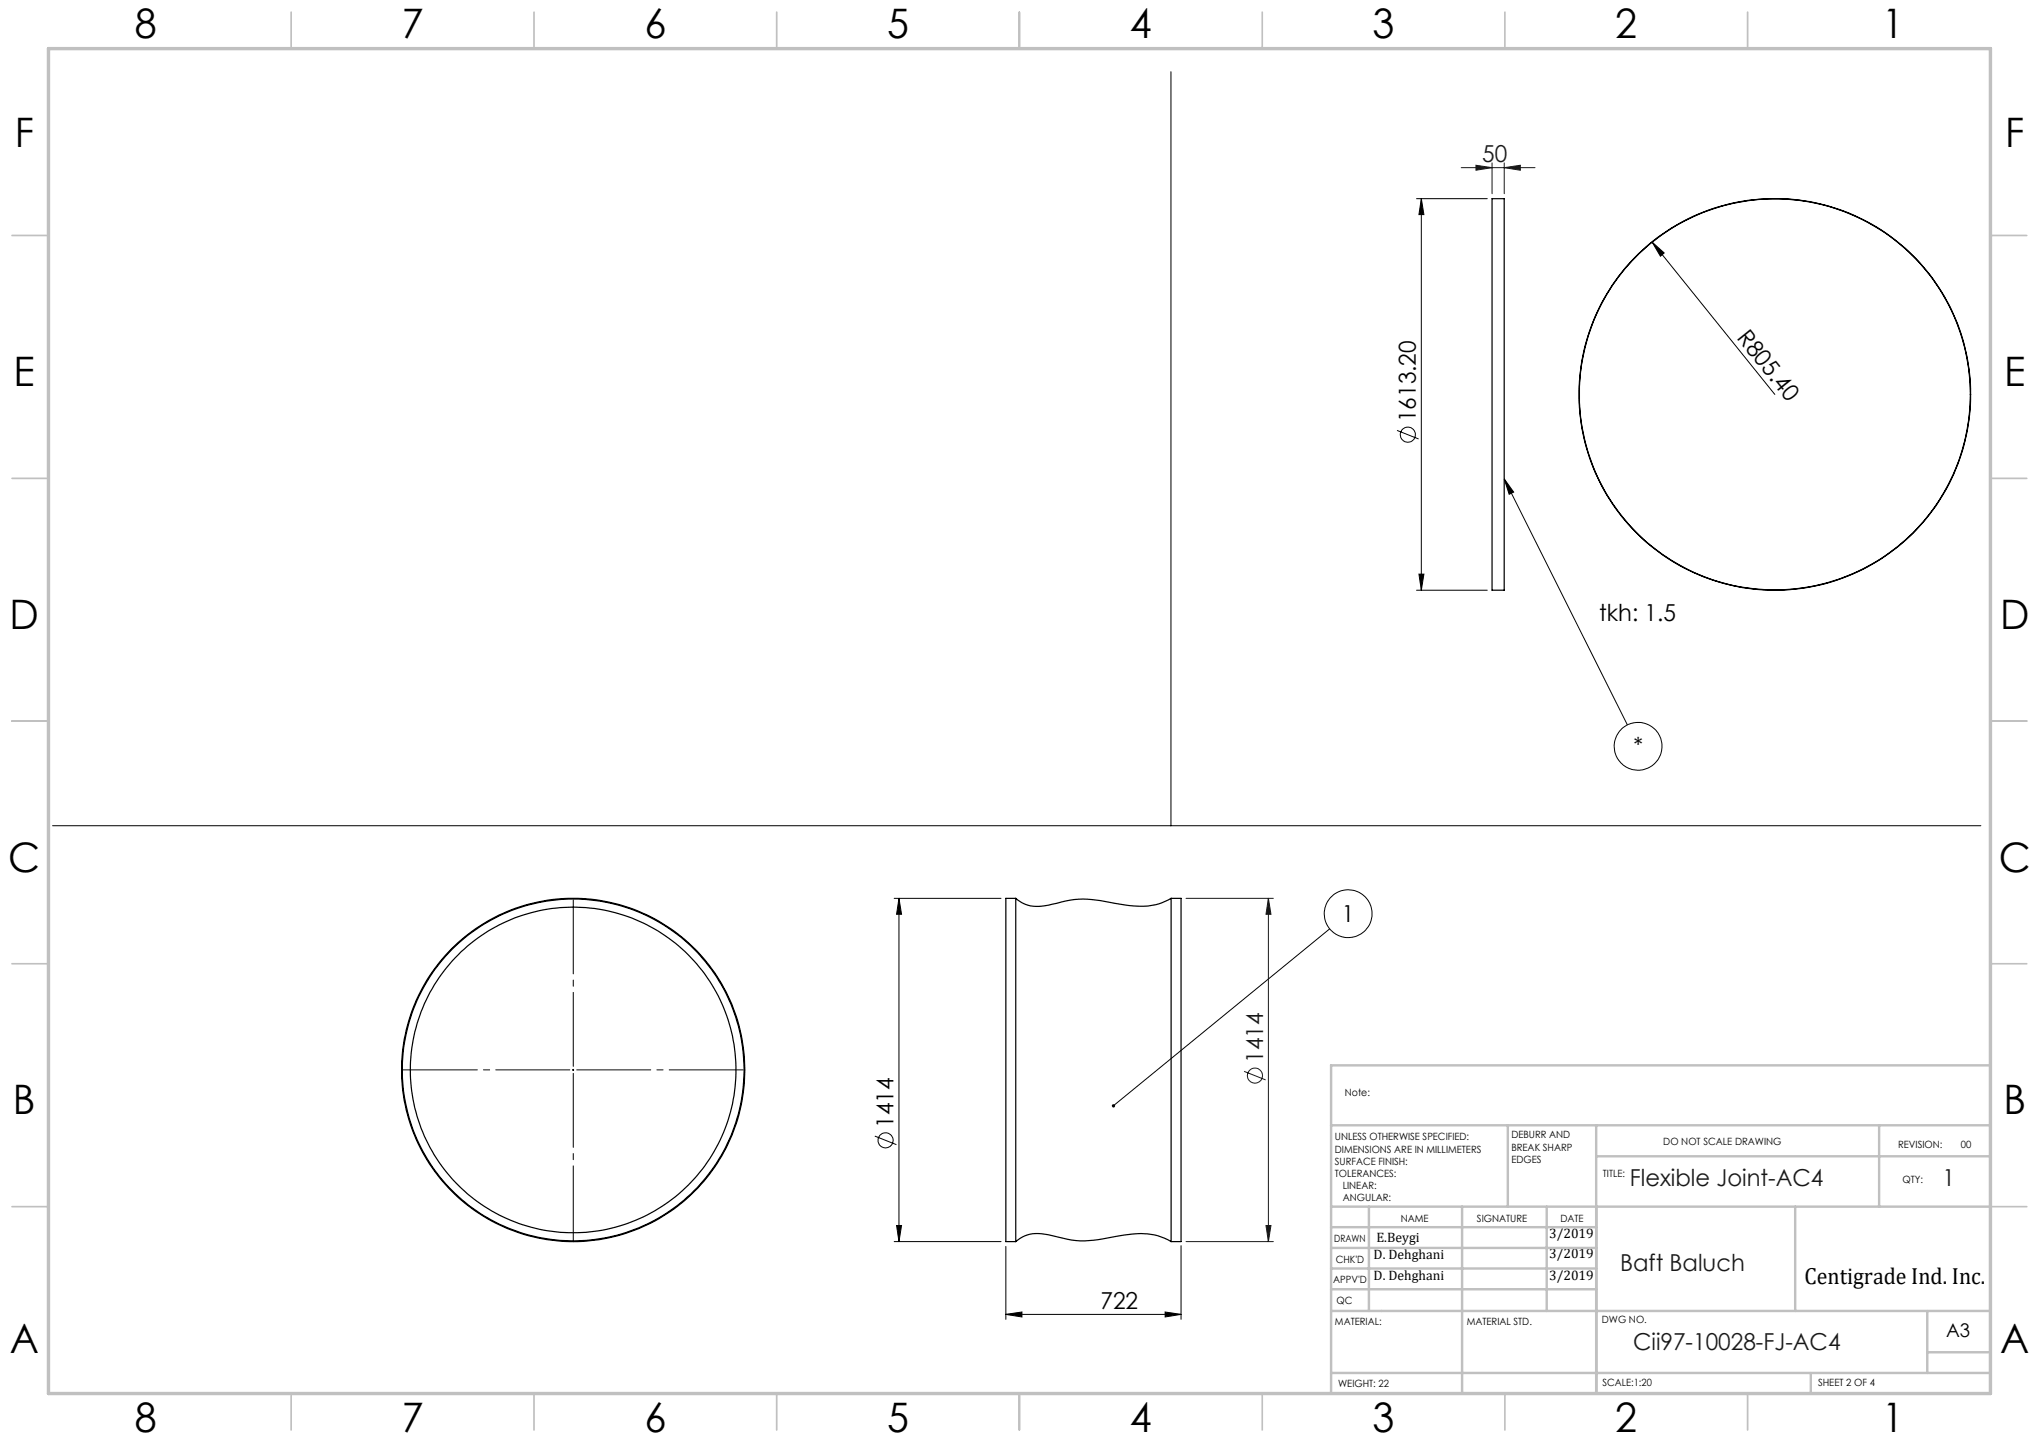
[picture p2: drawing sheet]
<svg xmlns="http://www.w3.org/2000/svg" width="420mm" height="297mm" viewBox="0 0 420 297" stroke-linecap="round" stroke-linejoin="round" font-family="sans-serif">
<g fill="none" stroke="#000" stroke-width=".21">
<path d="M241.2 14.8v155.3M291.8 40.9h14.6M292.8 40.9l.5 3.3h-1zM292.8 40.9v80.7M340.3 49.9l2.5 2.2-.8 .7zM340.3 49.9l25.3 31.3M287.8 88.6l4.4 1.8M309.8 98.6l2 2.7-.9 .5zM309.8 98.6l25.4 50.7M292.3 118.2h1l-.5 3.4zM291.8 121.6h14.6M10.8 170.1h397.2"/>
<path d="M184.2 185h22M185.2 185v70.7M185.2 185l.5 3.3h-1zM273.9 191.3l-44.6 36.4M117.9 220.4h.3M118.1 220.2v.3M180.2 234l4.4 1.8M184.2 255.7h22M184.7 252.4h1l-.5 3.3zM207.2 256.7v15M243.3 256.6v15.1M207.2 270.7l3.3-.5v1z"/>
<path d="M207.2 270.7h36.1M240 270.2l3.3 .5-3.3 .5z"/>
<circle cx="290" cy="89.5" r="1.56"/>
<circle cx="337.4" cy="153.7" r="4.9"/>
<circle cx="277.7" cy="188.2" r="4.9"/>
<circle cx="182.4" cy="234.9" r="1.55"/>
</g>
<g fill="none" stroke="#191924" stroke-width=".21">
<path d="M301 34.5h15.2M304 34l3.3 .5-3.3 .6zM307.3 33.5v6.4M309.8 34.5l3.4-.5v1.1zM309.8 33.5v6.4M244.3 185h18M261.3 185l.5 3.3h-1zM261.3 185v70.7M256.3 220.7l4.4 1.7M244.3 255.7h18M260.8 252.4h1l-.5 3.3z"/>
<circle cx="258.5" cy="221.5" r="1.56"/>
</g>
<path d="M117.8 220.4h-35.2M118.1 220.1v-35.2M118.1 220.6v35.2M118.3 220.4h35.3" fill="none" stroke="#000" stroke-width=".21" stroke-dasharray="15.2 1.3 1.3 1.3" stroke-dashoffset="-.5"/>
<g fill="none" stroke="#c0c0c0" stroke-width=".35">
<path d="M60 2.5v7.5M110 2.5v7.5M160 2.5v7.5M210 2.5v7.5M260 2.5v7.5M310 2.5v7.5M360 2.5v7.5M2.5 48.5h7.5M410 48.5h7.5M2.5 98.5h7.5M410 98.5h7.5M2.5 148.5h7.5"/>
<path d="M410 148.5h7.5M2.5 198.5h7.5M410 198.5h7.5M2.5 248.5h7.5M410 248.5h7.5M60 287v7.5M110 287v7.5M160 287v7.5M210 287v7.5M260 287v7.5M310 287v7.5M360 287v7.5"/>
</g>
<g fill="none" stroke="#c0c0c0" stroke-width=".5">
<path d="M410 219.4h-135.8v67.4M274.2 231.8h135.8M310.6 231.8v16.7M328.8 231.8v55.2M328.8 238.2h81.2M387.1 231.8v16.7M274.2 248.5h135.8M274.2 257h54.6M274.2 252.8h54.6M282 248.5v21.5M301.2 248.5v38.3M318.6 248.5v21.5"/>
<path d="M369.8 248.5v21.5M274.2 265.5h54.6M274.2 261.3h54.6M274.2 270h135.8M397 270v12.8M397 278.5h13M274.2 282.8h135.8M373 282.8v4.2"/>
</g>
<path d="M10 10h400v277h-400z" fill="none" stroke="#c0c0c0" stroke-width=".7"/>
<g fill="#000">
<path d="M340.3 49.9l2.5 2.2-.8 .7z"/>
<path d="M292.8 40.9l.5 3.3h-1zM292.3 118.2h1l-.5 3.4z"/>
<path d="M309.8 98.6l2 2.7-.9 .5zM229.1 227.5v.5l.2-.3-.2 .3a.34 .34 0 0 0 .5 0 .34 .34 0 0 0 0-.5 .34 .34 0 0 0-.5 0z"/>
<path d="M184.7 252.4h1l-.5 3.3zM185.2 185l.5 3.3h-1z"/>
<path d="M207.2 270.7l3.3-.5v1zM240 270.2l3.3 .5-3.3 .5z"/>
</g>
<g fill="#191924">
<path d="M309.8 34.5l3.4-.5v1.1zM304 34l3.3 .5-3.3 .6z"/>
<path d="M260.8 252.4h1l-.5 3.3zM261.3 185l.5 3.3h-1z"/>
</g>
<g fill="none" stroke="#000" stroke-width=".25">
<path d="M307.3 40.9h2.5v80.7h-2.5zM405.9 81.2h.1M209.2 185a7 7 0 0 0 6.7 1.4 26.7 26.7 0 0 1 8.1-1.2l1.7 .2a55.7 55.7 0 0 0 9.9 1.3 11.1 11.1 0 0 0 5.6-1.7M209.2 185v70.7M209.2 185h-2v70.7h2M241.2 185v70.7M241.2 185h2.1v70.7h-2.1M209.2 255.7a7 7 0 0 1 6.7-1.4l.8 .2a20.7 20.7 0 0 0 11.8 .4 21.2 21.2 0 0 1 10-.4l2.7 1.2"/>
<circle cx="365.6" cy="81.2" r="40.3"/>
<circle cx="118.1" cy="220.4" r="35.2"/>
<circle cx="118.1" cy="220.4" r="35.4"/>
<circle cx="118.1" cy="220.4" r="33.5"/>
</g>
<g font-size="8.4">
<text x="27.7" y="7.9">8</text>
<text x="82.7" y="7.9">7</text>
<text x="132.7" y="7.9">6</text>
<text x="182.7" y="7.9">5</text>
<text x="232.7" y="7.9">4</text>
<text x="282.7" y="7.9">3</text>
<text x="332.7" y="7.9">2</text>
<text x="387.7" y="7.9">1</text>
<text x="3" y="30.3">F</text>
<text x="413" y="30.3">F</text>
<text x="2.8" y="79.5">E</text>
<text x="412.8" y="79.5">E</text>
<text x="2" y="129.5">D</text>
<text x="412" y="129.5">D</text>
<text x="1.7" y="179.5">C</text>
<text x="411.7" y="179.5">C</text>
<text x="2.7" y="229.5">B</text>
<text x="412.7" y="229.5">B</text>
<text x="2" y="278.8">A</text>
<text x="412" y="278.8">A</text>
<text x="27.7" y="294.9">8</text>
<text x="82.7" y="294.9">7</text>
<text x="132.7" y="294.9">6</text>
<text x="182.7" y="294.9">5</text>
<text x="232.7" y="294.9">4</text>
<text x="282.7" y="294.9">3</text>
<text x="332.7" y="294.9">2</text>
<text x="387.7" y="294.9">1</text>
</g>
<g font-size="4.8" fill="#191924">
<text x="305.3" y="33.5">50</text>
<text x="260.2" y="219" transform="rotate(-90 260.2 219)">1414</text>
<text x="335.7" y="244.2">Flexible Joint-AC4</text>
<text x="400.1" y="244.2">1</text>
<text x="333.7" y="261.7">Baft Baluch</text>
<text x="336.4" y="278">Cii97-10028-FJ-AC4</text>
</g>
<g font-size="4.8">
<text x="357.6" y="69.6" transform="rotate(51 357.6 69.6)">R805.40</text>
<text x="291.7" y="86.9" transform="rotate(-90 291.7 86.9)">1613.20</text>
<text x="329.4" y="127.9">tkh: 1.5</text>
<text x="336.5" y="155.3">*</text>
<text x="276.4" y="189.8">1</text>
<text x="184.1" y="232.3" transform="rotate(-90 184.1 232.3)">1414</text>
<text x="226.7" y="269.6">722</text>
<text x="371.7" y="264.5">Centigrade Ind. Inc.</text>
</g>
<text font-size="3.9" x="400.9" y="275.5">A3</text>
<g font-size="2.8">
<text x="283.5" y="255.9">E.Beygi</text>
<text x="319.1" y="254.9">3/2019</text>
<text x="282.9" y="259.3">D. Dehghani</text>
<text x="282.9" y="263.6">D. Dehghani</text>
<text x="319.1" y="259">3/2019</text>
<text x="319.1" y="263.6">3/2019</text>
</g>
<g font-size="2.1">
<text x="277" y="225.8">Note:</text>
<text x="275" y="234.9">UNLESS OTHERWISE SPECIFIED:</text>
<text x="275" y="237.4">DIMENSIONS ARE IN MILLIMETERS</text>
<text x="275" y="239.9">SURFACE FINISH:</text>
<text x="311.3" y="234.5">DEBURR AND</text>
<text x="311.3" y="237">BREAK SHARP</text>
<text x="311.3" y="239.5">EDGES</text>
<text x="342.6" y="235.9">DO NOT SCALE DRAWING</text>
<text x="391" y="236.5">REVISION:</text>
<text x="403.9" y="236.5">00</text>
<text x="275" y="242.4">TOLERANCES:</text>
<text x="276.6" y="244.9">LINEAR:</text>
<text x="330.2" y="242.4">TITLE:</text>
<text x="391.9" y="243.6">QTY:</text>
<text x="276.6" y="247.4">ANGULAR:</text>
<text x="288.5" y="251.7">NAME</text>
<text x="304.2" y="251.7">SIGNATURE</text>
<text x="321.4" y="251.6">DATE</text>
<text x="274.8" y="255.8">DRAWN</text>
<text x="275.1" y="260.1">CHK'D</text>
<text x="274.6" y="264.2">APPV'D</text>
<text x="275.3" y="268.5">QC</text>
<text x="275" y="273">MATERIAL:</text>
<text x="302.1" y="273">MATERIAL STD.</text>
<text x="330" y="272.5">DWG NO.</text>
<text x="275.6" y="285.6">WEIGHT: 22</text>
<text x="330.1" y="285.6">SCALE:1:20</text>
<text x="374.5" y="285.6">SHEET 2 OF 4</text>
</g>
</svg>
